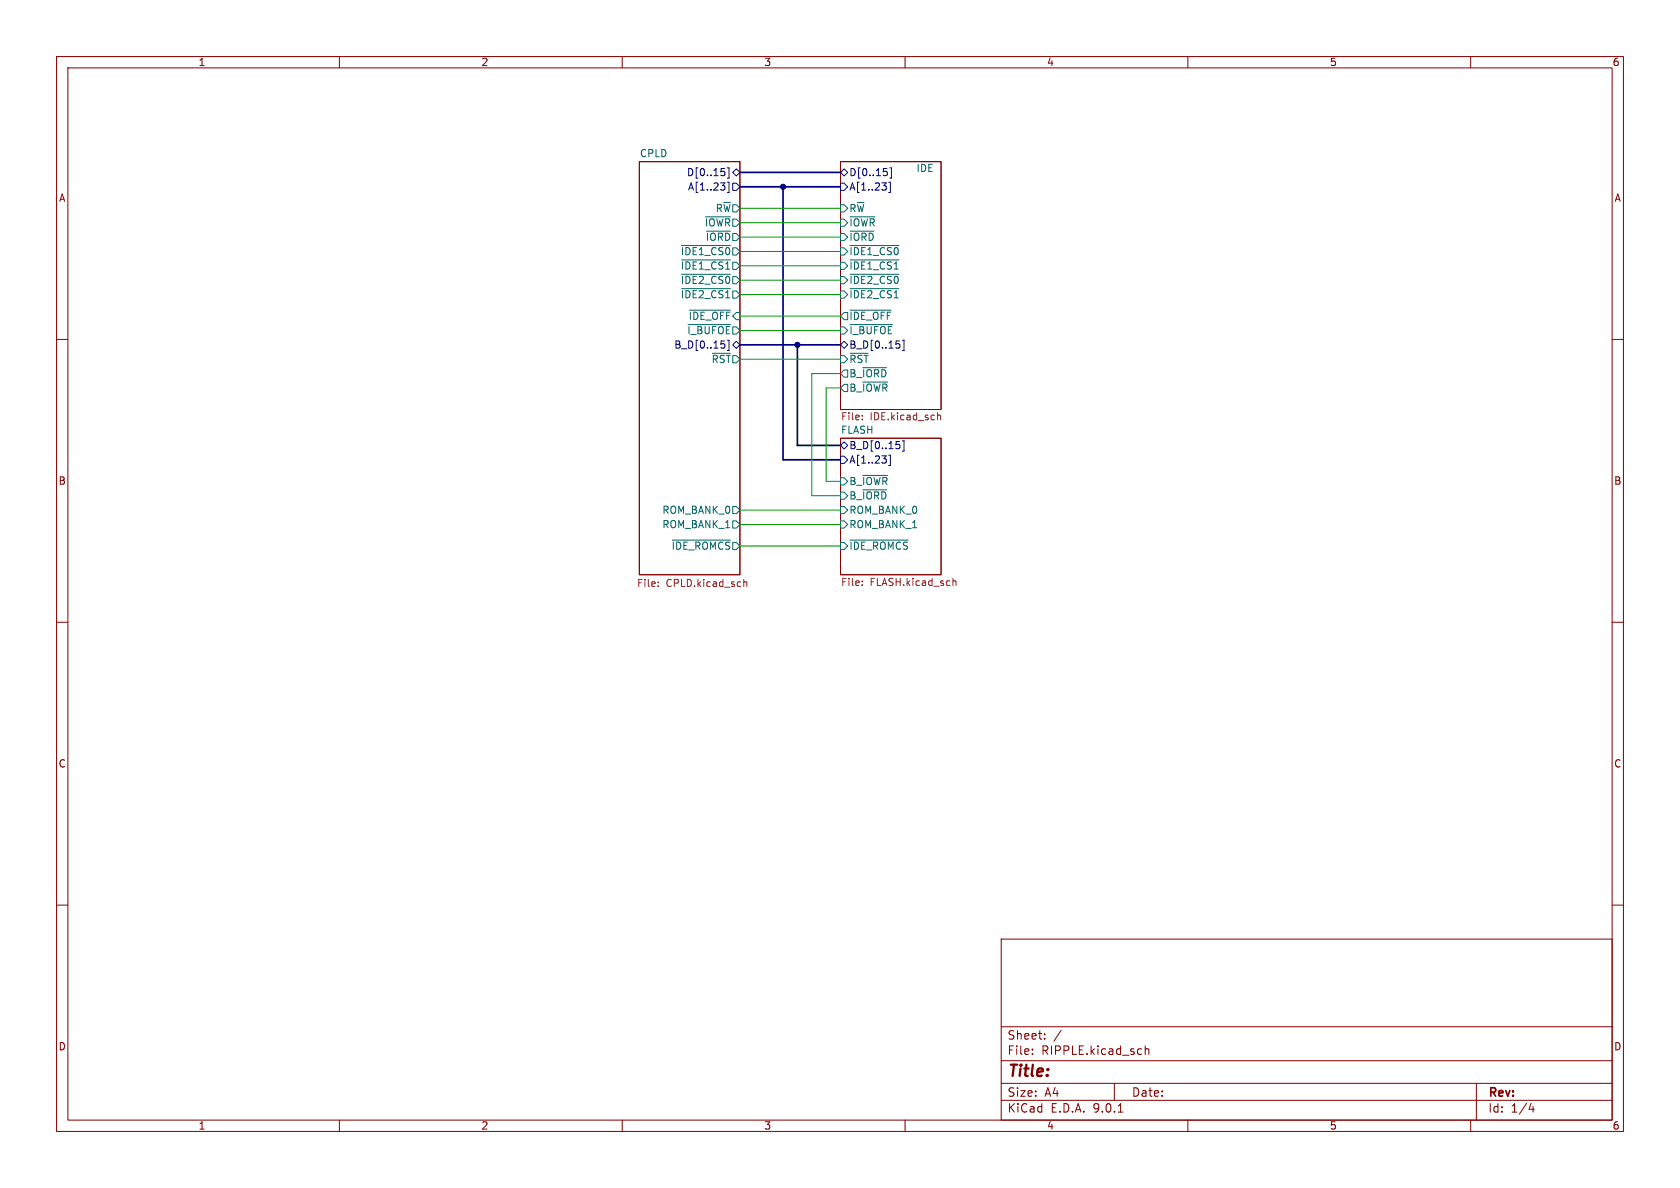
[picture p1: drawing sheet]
<svg xmlns="http://www.w3.org/2000/svg" width="297mm" height="210mm" viewBox="0 0 297 210" stroke-linecap="round" stroke-linejoin="round" font-family="sans-serif">
<g fill="none" stroke="#840000" stroke-width=".18">
<path d="M10 10h277v190h-277zM12 12h273v186h-273zM60 10v2M110 10v2M160 10v2M210 10v2M260 10v2M113 28.6h17.8v73h-17.8zM148.6 28.6h17.8v43.8h-17.8zM10 60h2M148.6 77.5h17.8v24.1h-17.8zM285 60h2"/>
<path d="M10 110h2M285 110h2M10 160h2M177 166h108v32h-108zM285 160h2M60 198v2M110 198v2M160 198v2M177 194.5h108M177 191.5h108M177 187.5h108M177 181.5h108"/>
<path d="M182.5 186.3v.1M182.5 185.5v.1M184.7 183.6v.1M184.7 182.8v.1M187.6 182.1l-1.3 2M197 191.5v3M197.7 196.6h.8M202.5 184.9v1.5M202.5 185.5l.2-.1 .3 .1 .1 .9M210 198v2M260 198v2M261 191.5v6.5"/>
<path d="M270.7 195l-.4 1.1h.9M271 195.6v1"/>
</g>
<g fill="none" stroke="#006464" stroke-width=".18">
<path d="M124.7 38.3h4.4M127.9 35.8h1.2M148.6 36.2h.6l.7 .6-.7 .7h-.6zM148.6 38.7h.6l.7 .7-.7 .6h-.6zM150.3 38.3h4.4M151.5 35.8h1.2M120.5 51h8.6M120.5 48.5h8.6M120.5 43.4h8.6M120.5 45.9h8.6M121.6 57.4h7.5M121.9 54.8h7.2"/>
<path d="M124.9 40.9h4.2M148.6 57.8h.6l.7 .6-.7 .7h-.6zM148.6 41.3h.6l.7 .6-.7 .6h-.6zM148.6 46.4h.6l.7 .6-.7 .6h-.6zM148.6 43.8h.6l.7 .7-.7 .6h-.6zM148.6 51.4h.6l.7 .7-.7 .6h-.6zM148.6 48.9h.6l.7 .6-.7 .7h-.6zM149.2 55.2h.7v1.3h-.7l-.6-.6zM150.3 40.9h4.2M150.3 57.4h7.5M150.3 54.8h7.2M150.3 51h8.6"/>
<path d="M150.3 48.5h8.6M150.3 43.4h8.6M150.3 45.9h8.6M125.9 62.5h3.2M148.6 62.9h.6l.7 .6-.7 .6h-.6zM149.2 65.4h.7v1.3h-.7l-.6-.7zM149.2 67.9h.7v1.3h-.7l-.6-.6zM150.3 62.5h3.2M152.5 65h4.2M152.5 67.5h4.4M118.9 95.5h10.2M129.5 89.5h.7l.6 .7-.6 .6h-.7z"/>
<path d="M129.5 92.1h.7l.6 .6-.6 .6h-.7zM148.6 95.9h.6l.7 .6-.7 .7h-.6zM148.6 89.5h.6l.7 .7-.7 .6h-.6zM148.6 92.1h.6l.7 .6-.7 .6h-.6zM148.6 84.5h.6l.7 .6-.7 .6h-.6zM148.6 87h.6l.7 .6-.7 .7h-.6zM150.3 95.5h10.2M152.5 84h4.4M152.5 86.6h4.2"/>
</g>
<g fill="none" stroke="#000084" stroke-width=".18">
<path d="M127.4 32.3h.8l-.5 .5M127.5 29.8h.6M128 30.3l.2 .2-.2 .5M128.1 32.9v.6M128.6 32.2h.3v1.8h-.3M128.6 29.7h.3v1.8h-.3M129.5 32.4h.7l.6 .6-.6 .7h-.7zM129.5 30.5l.7-.7 .6 .7-.6 .6zM148.6 30.5l.6-.7 .7 .7-.7 .6zM148.6 32.4h.6l.7 .6-.7 .7h-.6zM155.9 32.3h.8l-.4 .5M156.2 29.8h.6"/>
<path d="M156.6 32.9v.6M156.7 30.3l.2 .2-.2 .5M157.1 32.2h.3v1.8h-.3M157.3 29.7h.3v1.8h-.3M127.5 60.3h.6M127.9 60.8l.3 .2v.3l-.3 .2M128.9 60.1v1.9h-.3M129.5 61l.7-.7 .6 .7-.6 .6zM148.6 61l.6-.7 .7 .7-.7 .6zM148.6 78.7l.6-.6 .7 .6-.7 .7zM158.4 60.3h.6M158.4 78h.6"/>
<path d="M158.9 60.8l.2 .2v.3l-.2 .2M158.9 78.5l.2 .3v.3l-.2 .2M159.5 77.9h.3v1.8h-.3M159.8 60.1v1.9h-.3M148.6 80.6h.6l.7 .7-.7 .6h-.6zM155.9 80.6h.8l-.4 .5M156.6 81.2v.5M157.4 80.5v1.8h-.3"/>
</g>
<path d="M152.4 74.1v.1M152.4 73.4v.2M165.7 73v1.2M165.7 73.5l.2-.1h.3l.1 .8M116.4 103.6v.1M116.4 102.9v.1M131.5 102.4v1.3M131.5 103l.2-.2 .3 .1v.8M152.4 102.7v.1M152.4 103.4v.1M168.5 102.2v1.3M168.5 102.8l.1-.1h.3l.1 .8" fill="none" stroke="#725600" stroke-width=".18"/>
<path d="M130.8 33h17.8M130.8 30.5h17.8M138.4 33v48.3h10.2M130.8 61h17.8M141 61v17.7h7.6" fill="none" stroke="#000084" stroke-width=".3"/>
<g fill="none" stroke="#009600" stroke-width=".18">
<path d="M130.8 39.4h17.8M130.8 36.8h17.8M130.8 49.5h17.8M130.8 44.5h17.8M130.8 55.9h17.8M130.8 52.1h17.8M130.8 58.4h17.8M130.8 41.9h17.8M130.8 47h17.8M130.8 63.5h17.8M148.6 66h-5.1v21.6h5.1M148.6 68.6h-2.6v16.5h2.6"/>
<path d="M130.8 92.7h17.8M130.8 96.5h17.8M130.8 90.2h17.8"/>
</g>
<g fill="#000084" stroke="#000084" stroke-width=".18">
<circle cx="141" cy="61" r=".46"/>
<circle cx="138.4" cy="33" r=".46"/>
</g>
<text font-size="2.8" fill="#840000" x="178" y="190.9">Title:</text>
<g font-size="2.1" fill="#840000">
<text x="178" y="184">Sheet:</text>
<text x="178" y="186.7">File:</text>
<text x="184.1" y="186.7">RIPPLE.kicad_sch</text>
<text x="178" y="196.9">KiCad</text>
<text x="178" y="194.1">Size:</text>
<text x="184.7" y="194.1">A4</text>
<text x="185.7" y="196.9">E.D.A.</text>
<text x="193.3" y="196.9">9.0.1</text>
<text x="200" y="194.1">Date:</text>
<text x="263" y="194.3">Rev:</text>
<text x="263" y="196.9">Id:</text>
<text x="267.1" y="196.9">1/4</text>
</g>
<g font-size="1.8" fill="#840000">
<text x="35" y="11.9">1</text>
<text x="85" y="11.9">2</text>
<text x="135" y="11.9">3</text>
<text x="185" y="11.9">4</text>
<text x="235" y="11.9">5</text>
<text x="285" y="11.9">6</text>
<text x="10.3" y="35.9">A</text>
<text x="285.3" y="35.9">A</text>
<text x="10.3" y="85.9">B</text>
<text x="285.3" y="85.9">B</text>
<text x="10.3" y="135.9">C</text>
<text x="285.3" y="135.9">C</text>
<text x="10.3" y="185.9">D</text>
<text x="285.3" y="185.9">D</text>
<text x="35" y="199.9">1</text>
<text x="85" y="199.9">2</text>
<text x="135" y="199.9">3</text>
<text x="185" y="199.9">4</text>
<text x="235" y="199.9">5</text>
<text x="285" y="199.9">6</text>
</g>
<g font-size="1.8" fill="#006464">
<text x="113" y="27.9">CPLD</text>
<text x="161.9" y="30.5">IDE</text>
<text x="124.5" y="40.2">~{IOWR}</text>
<text x="126.4" y="37.7">R~{W}</text>
<text x="150.1" y="37.7">R~{W}</text>
<text x="150.1" y="40.2">~{IOWR}</text>
<text x="120.3" y="45.3">~{IDE1_CS0}</text>
<text x="120.3" y="47.9">~{IDE1_CS1}</text>
<text x="124.7" y="42.8">~{IORD}</text>
<text x="150.1" y="42.8">~{IORD}</text>
<text x="150.1" y="47.9">~{IDE1_CS1}</text>
<text x="150.1" y="45.3">~{IDE1_CS0}</text>
<text x="120.3" y="52.9">~{IDE2_CS1}</text>
<text x="120.3" y="50.4">~{IDE2_CS0}</text>
<text x="150.1" y="52.9">~{IDE2_CS1}</text>
<text x="150.1" y="50.4">~{IDE2_CS0}</text>
<text x="121.6" y="56.7">~{IDE_OFF}</text>
<text x="150.1" y="56.7">~{IDE_OFF}</text>
<text x="125.7" y="64.4">~{RST}</text>
<text x="150.1" y="64.4">~{RST}</text>
<text x="150.1" y="66.9">B_~{IORD}</text>
<text x="150.1" y="69.4">B_~{IOWR}</text>
<text x="148.6" y="76.8">FLASH</text>
<text x="150.1" y="86">B_~{IOWR}</text>
<text x="150.1" y="88.5">B_~{IORD}</text>
<text x="117" y="91">ROM_BANK_0</text>
<text x="117" y="93.6">ROM_BANK_1</text>
<text x="150.1" y="91">ROM_BANK_0</text>
<text x="150.1" y="93.6">ROM_BANK_1</text>
<text x="118.6" y="97.4">~{IDE_ROMCS}</text>
<text x="150.1" y="97.4">~{IDE_ROMCS}</text>
</g>
<g font-size="1.8" fill="#000084">
<text x="121.3" y="31.3">D[0..15]</text>
<text x="121.5" y="33.9">A[1..23]</text>
<text x="150.1" y="31.3">D[0..15]</text>
<text x="150.1" y="33.9">A[1..23]</text>
<text x="121.4" y="59.3">~{I_BUFOE}</text>
<text x="150.1" y="59.3">~{I_BUFOE}</text>
<text x="119.1" y="61.8">B_D[0..15]</text>
<text x="150.1" y="61.8">B_D[0..15]</text>
<text x="150.1" y="82.1">A[1..23]</text>
<text x="150.1" y="79.6">B_D[0..15]</text>
</g>
<g font-size="1.8" fill="#725600">
<text x="148.6" y="74.6">File:</text>
<text x="153.8" y="74.6">IDE.kicad_sch</text>
<text x="112.5" y="104.1">File:</text>
<text x="117.7" y="104.1">CPLD.kicad_sch</text>
<text x="148.6" y="103.9">File:</text>
<text x="153.8" y="103.9">FLASH.kicad_sch</text>
</g>
</svg>
